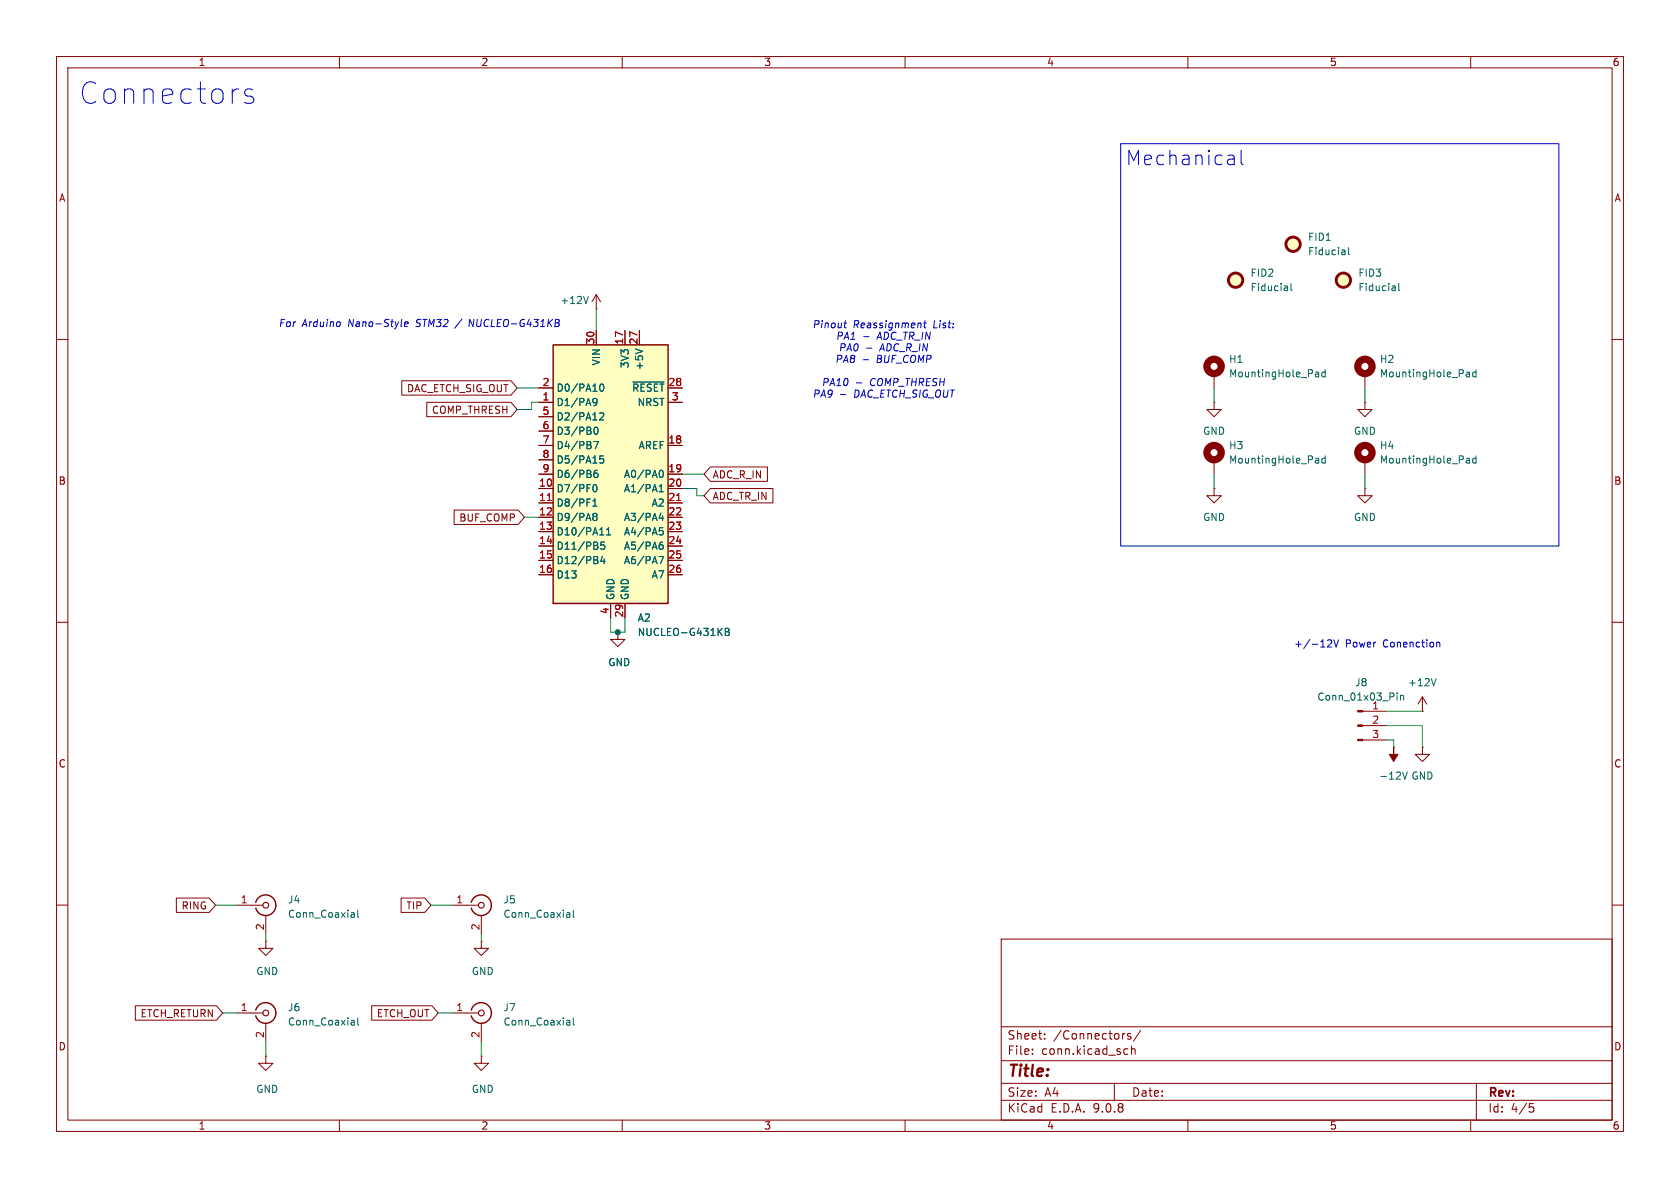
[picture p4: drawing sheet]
(kicad_sch
 (version 20250114)
 (generator "eeschema")
 (generator_version "9.0")
 (paper "A4")
 (lib_symbols
  (symbol "Connector:Conn_01x03_Pin"
   (pin_names
    (offset 1.016) (hide yes)) (exclude_from_sim no) (in_bom yes) (on_board yes)
   (property "Reference" "J" (at 0 5.08 0) (effects (font (size 1.27 1.27))))
   (property "Value" "Conn_01x03_Pin" (at 0 -5.08 0) (effects (font (size 1.27 1.27))))
   (property "Footprint" "" (at 0 0 0) (effects (font (size 1.27 1.27)) (hide yes)))
   (property "Datasheet" "~" (at 0 0 0) (effects (font (size 1.27 1.27)) (hide yes)))
   (property "Description" "Generic connector, single row, 01x03, script generated" (at 0 0 0) (effects (font (size 1.27 1.27)) (hide yes)))
   (property "ki_locked" "" (at 0 0 0) (effects (font (size 1.27 1.27))))
   (symbol "Conn_01x03_Pin_1_1"
    (rectangle (start 0.8636 2.667) (end 0 2.413) (stroke (width 0.1524) (type default)) (fill (type outline)))
    (rectangle (start 0.8636 0.127) (end 0 -0.127) (stroke (width 0.1524) (type default)) (fill (type outline)))
    (rectangle (start 0.8636 -2.413) (end 0 -2.667) (stroke (width 0.1524) (type default)) (fill (type outline)))
    (polyline (pts (xy 1.27 2.54) (xy 0.8636 2.54)) (stroke (width 0.1524) (type default)) (fill (type none)))
    (polyline (pts (xy 1.27 0) (xy 0.8636 0)) (stroke (width 0.1524) (type default)) (fill (type none)))
    (polyline (pts (xy 1.27 -2.54) (xy 0.8636 -2.54)) (stroke (width 0.1524) (type default)) (fill (type none)))
    (pin passive line (at 5.08 2.54 180) (length 3.81) (name "Pin_1" (effects (font (size 1.27 1.27)))) (number "1" (effects (font (size 1.27 1.27)))))
    (pin passive line (at 5.08 0 180) (length 3.81) (name "Pin_2" (effects (font (size 1.27 1.27)))) (number "2" (effects (font (size 1.27 1.27)))))
    (pin passive line (at 5.08 -2.54 180) (length 3.81) (name "Pin_3" (effects (font (size 1.27 1.27)))) (number "3" (effects (font (size 1.27 1.27))))))
   (embedded_fonts no))
  (symbol "Connector:Conn_Coaxial"
   (pin_names
    (offset 1.016) (hide yes)) (exclude_from_sim no) (in_bom yes) (on_board yes)
   (property "Reference" "J" (at 0.254 3.048 0) (effects (font (size 1.27 1.27))))
   (property "Value" "Conn_Coaxial" (at 2.921 0 90) (effects (font (size 1.27 1.27))))
   (property "Footprint" "" (at 0 0 0) (effects (font (size 1.27 1.27)) (hide yes)))
   (property "Datasheet" "~" (at 0 0 0) (effects (font (size 1.27 1.27)) (hide yes)))
   (property "Description" "coaxial connector (BNC, SMA, SMB, SMC, Cinch/RCA, LEMO, ...)" (at 0 0 0) (effects (font (size 1.27 1.27)) (hide yes)))
   (symbol "Conn_Coaxial_0_1"
    (polyline (pts (xy -2.54 0) (xy -0.508 0)) (stroke (width 0) (type default)) (fill (type none)))
    (arc (start 1.778 0) (mid 0.222 -1.8079) (end -1.778 -0.508) (stroke (width 0.254) (type default)) (fill (type none)))
    (arc (start -1.778 0.508) (mid 0.2221 1.8084) (end 1.778 0) (stroke (width 0.254) (type default)) (fill (type none)))
    (circle (center 0 0) (radius 0.508) (stroke (width 0.2032) (type default)) (fill (type none)))
    (polyline (pts (xy 0 -2.54) (xy 0 -1.778)) (stroke (width 0) (type default)) (fill (type none))))
   (symbol "Conn_Coaxial_1_1"
    (pin passive line (at -5.08 0 0) (length 2.54) (name "In" (effects (font (size 1.27 1.27)))) (number "1" (effects (font (size 1.27 1.27)))))
    (pin passive line (at 0 -5.08 90) (length 2.54) (name "Ext" (effects (font (size 1.27 1.27)))) (number "2" (effects (font (size 1.27 1.27))))))
   (embedded_fonts no))
  (symbol "MCU_Module:Arduino_Nano_v3.x" (exclude_from_sim no) (in_bom yes) (on_board yes)
   (property "Reference" "A2" (at 4.6833 -25.4 0) (effects (font (size 1.27 1.27)) (justify left)))
   (property "Value" "NUCLEO-G431KB" (at 4.6833 -27.94 0) (effects (font (size 1.27 1.27)) (justify left)))
   (property "Footprint" "Module:Arduino_Nano" (at 0 0 0) (effects (font (size 1.27 1.27)
    (italic yes)) (hide yes)))
   (property "Datasheet" "http://www.mouser.com/pdfdocs/Gravitech_Arduino_Nano3_0.pdf" (at 0 0 0) (effects (font (size 1.27 1.27)) (hide yes)))
   (property "Description" "Arduino Nano v3.x" (at 0 0 0) (effects (font (size 1.27 1.27)) (hide yes)))
   (symbol "Arduino_Nano_v3.x_0_1"
    (rectangle (start -10.16 22.86) (end 10.16 -22.86) (stroke (width 0.254) (type default)) (fill (type background))))
   (symbol "Arduino_Nano_v3.x_1_1"
    (pin bidirectional line (at -12.7 15.24 0) (length 2.54) (name "D0/PA10" (effects (font (size 1.27 1.27)))) (number "2" (effects (font (size 1.27 1.27)))))
    (pin bidirectional line (at -12.7 12.7 0) (length 2.54) (name "D1/PA9" (effects (font (size 1.27 1.27)))) (number "1" (effects (font (size 1.27 1.27)))))
    (pin bidirectional line (at -12.7 10.16 0) (length 2.54) (name "D2/PA12" (effects (font (size 1.27 1.27)))) (number "5" (effects (font (size 1.27 1.27)))))
    (pin bidirectional line (at -12.7 7.62 0) (length 2.54) (name "D3/PB0" (effects (font (size 1.27 1.27)))) (number "6" (effects (font (size 1.27 1.27)))))
    (pin bidirectional line (at -12.7 5.08 0) (length 2.54) (name "D4/PB7" (effects (font (size 1.27 1.27)))) (number "7" (effects (font (size 1.27 1.27)))))
    (pin bidirectional line (at -12.7 2.54 0) (length 2.54) (name "D5/PA15" (effects (font (size 1.27 1.27)))) (number "8" (effects (font (size 1.27 1.27)))))
    (pin bidirectional line (at -12.7 0 0) (length 2.54) (name "D6/PB6" (effects (font (size 1.27 1.27)))) (number "9" (effects (font (size 1.27 1.27)))))
    (pin bidirectional line (at -12.7 -2.54 0) (length 2.54) (name "D7/PF0" (effects (font (size 1.27 1.27)))) (number "10" (effects (font (size 1.27 1.27)))))
    (pin bidirectional line (at -12.7 -5.08 0) (length 2.54) (name "D8/PF1" (effects (font (size 1.27 1.27)))) (number "11" (effects (font (size 1.27 1.27)))))
    (pin bidirectional line (at -12.7 -7.62 0) (length 2.54) (name "D9/PA8" (effects (font (size 1.27 1.27)))) (number "12" (effects (font (size 1.27 1.27)))))
    (pin bidirectional line (at -12.7 -10.16 0) (length 2.54) (name "D10/PA11" (effects (font (size 1.27 1.27)))) (number "13" (effects (font (size 1.27 1.27)))))
    (pin bidirectional line (at -12.7 -12.7 0) (length 2.54) (name "D11/PB5" (effects (font (size 1.27 1.27)))) (number "14" (effects (font (size 1.27 1.27)))))
    (pin bidirectional line (at -12.7 -15.24 0) (length 2.54) (name "D12/PB4" (effects (font (size 1.27 1.27)))) (number "15" (effects (font (size 1.27 1.27)))))
    (pin bidirectional line (at -12.7 -17.78 0) (length 2.54) (name "D13" (effects (font (size 1.27 1.27)))) (number "16" (effects (font (size 1.27 1.27)))))
    (pin power_in line (at -2.54 25.4 270) (length 2.54) (name "VIN" (effects (font (size 1.27 1.27)))) (number "30" (effects (font (size 1.27 1.27)))))
    (pin power_in line (at 0 -25.4 90) (length 2.54) (name "GND" (effects (font (size 1.27 1.27)))) (number "4" (effects (font (size 1.27 1.27)))))
    (pin power_out line (at 2.54 25.4 270) (length 2.54) (name "3V3" (effects (font (size 1.27 1.27)))) (number "17" (effects (font (size 1.27 1.27)))))
    (pin power_in line (at 2.54 -25.4 90) (length 2.54) (name "GND" (effects (font (size 1.27 1.27)))) (number "29" (effects (font (size 1.27 1.27)))))
    (pin power_out line (at 5.08 25.4 270) (length 2.54) (name "+5V" (effects (font (size 1.27 1.27)))) (number "27" (effects (font (size 1.27 1.27)))))
    (pin input line (at 12.7 15.24 180) (length 2.54) (name "~{RESET}" (effects (font (size 1.27 1.27)))) (number "28" (effects (font (size 1.27 1.27)))))
    (pin input line (at 12.7 12.7 180) (length 2.54) (name "NRST" (effects (font (size 1.27 1.27)))) (number "3" (effects (font (size 1.27 1.27)))))
    (pin input line (at 12.7 5.08 180) (length 2.54) (name "AREF" (effects (font (size 1.27 1.27)))) (number "18" (effects (font (size 1.27 1.27)))))
    (pin bidirectional line (at 12.7 0 180) (length 2.54) (name "A0/PA0" (effects (font (size 1.27 1.27)))) (number "19" (effects (font (size 1.27 1.27)))))
    (pin bidirectional line (at 12.7 -2.54 180) (length 2.54) (name "A1/PA1" (effects (font (size 1.27 1.27)))) (number "20" (effects (font (size 1.27 1.27)))))
    (pin bidirectional line (at 12.7 -5.08 180) (length 2.54) (name "A2" (effects (font (size 1.27 1.27)))) (number "21" (effects (font (size 1.27 1.27)))))
    (pin bidirectional line (at 12.7 -7.62 180) (length 2.54) (name "A3/PA4" (effects (font (size 1.27 1.27)))) (number "22" (effects (font (size 1.27 1.27)))))
    (pin bidirectional line (at 12.7 -10.16 180) (length 2.54) (name "A4/PA5" (effects (font (size 1.27 1.27)))) (number "23" (effects (font (size 1.27 1.27)))))
    (pin bidirectional line (at 12.7 -12.7 180) (length 2.54) (name "A5/PA6" (effects (font (size 1.27 1.27)))) (number "24" (effects (font (size 1.27 1.27)))))
    (pin bidirectional line (at 12.7 -15.24 180) (length 2.54) (name "A6/PA7" (effects (font (size 1.27 1.27)))) (number "25" (effects (font (size 1.27 1.27)))))
    (pin bidirectional line (at 12.7 -17.78 180) (length 2.54) (name "A7" (effects (font (size 1.27 1.27)))) (number "26" (effects (font (size 1.27 1.27))))))
   (embedded_fonts no))
  (symbol "Mechanical:Fiducial" (exclude_from_sim no) (in_bom no) (on_board yes)
   (property "Reference" "FID" (at 0 5.08 0) (effects (font (size 1.27 1.27))))
   (property "Value" "Fiducial" (at 0 3.175 0) (effects (font (size 1.27 1.27))))
   (property "Footprint" "" (at 0 0 0) (effects (font (size 1.27 1.27)) (hide yes)))
   (property "Datasheet" "~" (at 0 0 0) (effects (font (size 1.27 1.27)) (hide yes)))
   (property "Description" "Fiducial Marker" (at 0 0 0) (effects (font (size 1.27 1.27)) (hide yes)))
   (symbol "Fiducial_0_1"
    (circle (center 0 0) (radius 1.27) (stroke (width 0.508) (type default)) (fill (type background))))
   (embedded_fonts no))
  (symbol "Mechanical:MountingHole_Pad"
   (pin_numbers (hide yes))
   (pin_names
    (offset 1.016) (hide yes)) (exclude_from_sim no) (in_bom no) (on_board yes)
   (property "Reference" "H" (at 0 6.35 0) (effects (font (size 1.27 1.27))))
   (property "Value" "MountingHole_Pad" (at 0 4.445 0) (effects (font (size 1.27 1.27))))
   (property "Footprint" "" (at 0 0 0) (effects (font (size 1.27 1.27)) (hide yes)))
   (property "Datasheet" "~" (at 0 0 0) (effects (font (size 1.27 1.27)) (hide yes)))
   (property "Description" "Mounting Hole with connection" (at 0 0 0) (effects (font (size 1.27 1.27)) (hide yes)))
   (symbol "MountingHole_Pad_0_1"
    (circle (center 0 1.27) (radius 1.27) (stroke (width 1.27) (type default)) (fill (type none))))
   (symbol "MountingHole_Pad_1_1"
    (pin input line (at 0 -2.54 90) (length 2.54) (name "1" (effects (font (size 1.27 1.27)))) (number "1" (effects (font (size 1.27 1.27))))))
   (embedded_fonts no))
  (symbol "power:+12V"
   (power)
   (pin_numbers (hide yes))
   (pin_names
    (offset 0) (hide yes)) (exclude_from_sim no) (in_bom yes) (on_board yes)
   (property "Reference" "#PWR" (at 0 -3.81 0) (effects (font (size 1.27 1.27)) (hide yes)))
   (property "Value" "+12V" (at 0 3.556 0) (effects (font (size 1.27 1.27))))
   (property "Footprint" "" (at 0 0 0) (effects (font (size 1.27 1.27)) (hide yes)))
   (property "Datasheet" "" (at 0 0 0) (effects (font (size 1.27 1.27)) (hide yes)))
   (property "Description" "Power symbol creates a global label with name \"+12V\"" (at 0 0 0) (effects (font (size 1.27 1.27)) (hide yes)))
   (symbol "+12V_0_1"
    (polyline (pts (xy -0.762 1.27) (xy 0 2.54)) (stroke (width 0) (type default)) (fill (type none)))
    (polyline (pts (xy 0 2.54) (xy 0.762 1.27)) (stroke (width 0) (type default)) (fill (type none)))
    (polyline (pts (xy 0 0) (xy 0 2.54)) (stroke (width 0) (type default)) (fill (type none))))
   (symbol "+12V_1_1"
    (pin power_in line (at 0 0 90) (length 0) (name "~" (effects (font (size 1.27 1.27)))) (number "1" (effects (font (size 1.27 1.27))))))
   (embedded_fonts no))
  (symbol "power:-12V"
   (power)
   (pin_numbers (hide yes))
   (pin_names
    (offset 0) (hide yes)) (exclude_from_sim no) (in_bom yes) (on_board yes)
   (property "Reference" "#PWR" (at 0 -3.81 0) (effects (font (size 1.27 1.27)) (hide yes)))
   (property "Value" "-12V" (at 0 3.556 0) (effects (font (size 1.27 1.27))))
   (property "Footprint" "" (at 0 0 0) (effects (font (size 1.27 1.27)) (hide yes)))
   (property "Datasheet" "" (at 0 0 0) (effects (font (size 1.27 1.27)) (hide yes)))
   (property "Description" "Power symbol creates a global label with name \"-12V\"" (at 0 0 0) (effects (font (size 1.27 1.27)) (hide yes)))
   (symbol "-12V_0_0"
    (pin power_in line (at 0 0 90) (length 0) (name "~" (effects (font (size 1.27 1.27)))) (number "1" (effects (font (size 1.27 1.27))))))
   (symbol "-12V_0_1"
    (polyline (pts (xy 0 0) (xy 0 1.27) (xy 0.762 1.27) (xy 0 2.54) (xy -0.762 1.27) (xy 0 1.27)) (stroke (width 0) (type default)) (fill (type outline))))
   (embedded_fonts no))
  (symbol "power:GND"
   (power)
   (pin_numbers (hide yes))
   (pin_names
    (offset 0) (hide yes)) (exclude_from_sim no) (in_bom yes) (on_board yes)
   (property "Reference" "#PWR" (at 0 -6.35 0) (effects (font (size 1.27 1.27)) (hide yes)))
   (property "Value" "GND" (at 0 -3.81 0) (effects (font (size 1.27 1.27))))
   (property "Footprint" "" (at 0 0 0) (effects (font (size 1.27 1.27)) (hide yes)))
   (property "Datasheet" "" (at 0 0 0) (effects (font (size 1.27 1.27)) (hide yes)))
   (property "Description" "Power symbol creates a global label with name \"GND\" , ground" (at 0 0 0) (effects (font (size 1.27 1.27)) (hide yes)))
   (symbol "GND_0_1"
    (polyline (pts (xy 0 0) (xy 0 -1.27) (xy 1.27 -1.27) (xy 0 -2.54) (xy -1.27 -1.27) (xy 0 -1.27)) (stroke (width 0) (type default)) (fill (type none))))
   (symbol "GND_1_1"
    (pin power_in line (at 0 0 270) (length 0) (name "~" (effects (font (size 1.27 1.27)))) (number "1" (effects (font (size 1.27 1.27))))))
   (embedded_fonts no)))
 (rectangle
  (start 198.12 25.4)
  (end 275.59 96.52)
  (stroke (width 0) (type default))
  (fill (type none)))
 (text "Connectors"
  (exclude_from_sim no)
  (at 29.718 16.764 0)
  (effects (font (size 3.81 3.81))))
 (text "+/-12V Power Conenction"
  (exclude_from_sim no)
  (at 241.808 114.046 0)
  (effects (font (size 1.27 1.27))))
 (text "Mechanical"
  (exclude_from_sim no)
  (at 209.55 28.194 0)
  (effects (font (size 2.54 2.54))))
 (text "Pinout Reassignment List:\nPA1 - ADC_TR_IN\nPA0 - ADC_R_IN\nPA8 - BUF_COMP\n\nPA10 - COMP_THRESH\nPA9 - DAC_ETCH_SIG_OUT"
  (exclude_from_sim no)
  (at 156.21 63.754 0)
  (effects (font (size 1.27 1.27)
    (italic yes))))
 (text "For Arduino Nano-Style STM32 / NUCLEO-G431KB"
  (exclude_from_sim no)
  (at 74.168 57.404 0)
  (effects (font (size 1.27 1.27)
    (italic yes))))
 (junction
  (at 109.22 111.76)
  (diameter 0)
  (color 0 0 0 0))
 (wire
  (pts (xy 91.44 68.58) (xy 95.25 68.58))
  (stroke (width 0) (type default)))
 (wire
  (pts (xy 123.19 87.63) (xy 123.19 86.36))
  (stroke (width 0) (type default)))
 (wire
  (pts (xy 246.38 132.08) (xy 246.38 130.81))
  (stroke (width 0) (type default)))
 (wire
  (pts (xy 76.2 160.02) (xy 80.01 160.02))
  (stroke (width 0) (type default)))
 (wire
  (pts (xy 214.63 83.82) (xy 214.63 86.36))
  (stroke (width 0) (type default)))
 (wire
  (pts (xy 85.09 184.15) (xy 85.09 186.69))
  (stroke (width 0) (type default)))
 (wire
  (pts (xy 110.49 109.22) (xy 110.49 111.76))
  (stroke (width 0) (type default)))
 (wire
  (pts (xy 93.98 72.39) (xy 93.98 71.12))
  (stroke (width 0) (type default)))
 (wire
  (pts (xy 107.95 109.22) (xy 107.95 111.76))
  (stroke (width 0) (type default)))
 (wire
  (pts (xy 251.46 128.27) (xy 245.11 128.27))
  (stroke (width 0) (type default)))
 (wire
  (pts (xy 92.71 91.44) (xy 95.25 91.44))
  (stroke (width 0) (type default)))
 (wire
  (pts (xy 85.09 165.1) (xy 85.09 166.37))
  (stroke (width 0) (type default)))
 (wire
  (pts (xy 241.3 83.82) (xy 241.3 86.36))
  (stroke (width 0) (type default)))
 (wire
  (pts (xy 120.65 83.82) (xy 124.46 83.82))
  (stroke (width 0) (type default)))
 (wire
  (pts (xy 245.11 125.73) (xy 251.46 125.73))
  (stroke (width 0) (type default)))
 (wire
  (pts (xy 214.63 68.58) (xy 214.63 71.12))
  (stroke (width 0) (type default)))
 (wire
  (pts (xy 123.19 86.36) (xy 120.65 86.36))
  (stroke (width 0) (type default)))
 (wire
  (pts (xy 251.46 132.08) (xy 251.46 128.27))
  (stroke (width 0) (type default)))
 (wire
  (pts (xy 107.95 111.76) (xy 109.22 111.76))
  (stroke (width 0) (type default)))
 (wire
  (pts (xy 105.41 54.61) (xy 105.41 58.42))
  (stroke (width 0) (type default)))
 (wire
  (pts (xy 110.49 111.76) (xy 109.22 111.76))
  (stroke (width 0) (type default)))
 (wire
  (pts (xy 93.98 71.12) (xy 95.25 71.12))
  (stroke (width 0) (type default)))
 (wire
  (pts (xy 124.46 87.63) (xy 123.19 87.63))
  (stroke (width 0) (type default)))
 (wire
  (pts (xy 38.1 160.02) (xy 41.91 160.02))
  (stroke (width 0) (type default)))
 (wire
  (pts (xy 46.99 165.1) (xy 46.99 166.37))
  (stroke (width 0) (type default)))
 (wire
  (pts (xy 91.44 72.39) (xy 93.98 72.39))
  (stroke (width 0) (type default)))
 (wire
  (pts (xy 46.99 184.15) (xy 46.99 186.69))
  (stroke (width 0) (type default)))
 (wire
  (pts (xy 77.47 179.07) (xy 80.01 179.07))
  (stroke (width 0) (type default)))
 (wire
  (pts (xy 241.3 68.58) (xy 241.3 71.12))
  (stroke (width 0) (type default)))
 (wire
  (pts (xy 39.37 179.07) (xy 41.91 179.07))
  (stroke (width 0) (type default)))
 (wire
  (pts (xy 246.38 130.81) (xy 245.11 130.81))
  (stroke (width 0) (type default)))
 (global_label "ADC_TR_IN"
  (shape input)
  (at 124.46 87.63 0)
  (fields_autoplaced yes)
  (effects (font (size 1.27 1.27)) (justify left))
  (property "Intersheetrefs" "${INTERSHEET_REFS}" (at 137.1819 87.63 0) (effects (font (size 1.27 1.27)) (justify left) (hide yes))))
 (global_label "ETCH_RETURN"
  (shape input)
  (at 39.37 179.07 180)
  (fields_autoplaced yes)
  (effects (font (size 1.27 1.27)) (justify right))
  (property "Intersheetrefs" "${INTERSHEET_REFS}" (at 23.3825 179.07 0) (effects (font (size 1.27 1.27)) (justify right) (hide yes))))
 (global_label "TIP"
  (shape input)
  (at 76.2 160.02 180)
  (fields_autoplaced yes)
  (effects (font (size 1.27 1.27)) (justify right))
  (property "Intersheetrefs" "${INTERSHEET_REFS}" (at 70.3724 160.02 0) (effects (font (size 1.27 1.27)) (justify right) (hide yes))))
 (global_label "ADC_R_IN"
  (shape input)
  (at 124.46 83.82 0)
  (fields_autoplaced yes)
  (effects (font (size 1.27 1.27)) (justify left))
  (property "Intersheetrefs" "${INTERSHEET_REFS}" (at 136.2143 83.82 0) (effects (font (size 1.27 1.27)) (justify left) (hide yes))))
 (global_label "BUF_COMP"
  (shape input)
  (at 92.71 91.44 180)
  (fields_autoplaced yes)
  (effects (font (size 1.27 1.27)) (justify right))
  (property "Intersheetrefs" "${INTERSHEET_REFS}" (at 79.7462 91.44 0) (effects (font (size 1.27 1.27)) (justify right) (hide yes))))
 (global_label "ETCH_OUT"
  (shape input)
  (at 77.47 179.07 180)
  (fields_autoplaced yes)
  (effects (font (size 1.27 1.27)) (justify right))
  (property "Intersheetrefs" "${INTERSHEET_REFS}" (at 65.1715 179.07 0) (effects (font (size 1.27 1.27)) (justify right) (hide yes))))
 (global_label "DAC_ETCH_SIG_OUT"
  (shape input)
  (at 91.44 68.58 180)
  (fields_autoplaced yes)
  (effects (font (size 1.27 1.27)) (justify right))
  (property "Intersheetrefs" "${INTERSHEET_REFS}" (at 70.4934 68.58 0) (effects (font (size 1.27 1.27)) (justify right) (hide yes))))
 (global_label "COMP_THRESH"
  (shape input)
  (at 91.44 72.39 180)
  (fields_autoplaced yes)
  (effects (font (size 1.27 1.27)) (justify right))
  (property "Intersheetrefs" "${INTERSHEET_REFS}" (at 74.9082 72.39 0) (effects (font (size 1.27 1.27)) (justify right) (hide yes))))
 (global_label "RING"
  (shape input)
  (at 38.1 160.02 180)
  (fields_autoplaced yes)
  (effects (font (size 1.27 1.27)) (justify right))
  (property "Intersheetrefs" "${INTERSHEET_REFS}" (at 30.6395 160.02 0) (effects (font (size 1.27 1.27)) (justify right) (hide yes))))
 (symbol
  (lib_id "Mechanical:Fiducial")
  (at 237.49 49.53 0)
  (unit 1)
  (exclude_from_sim no)
  (in_bom no)
  (on_board yes)
  (dnp no)
  (fields_autoplaced yes)
  (property "Reference" "FID3" (at 240.03 48.2599 0) (effects (font (size 1.27 1.27)) (justify left)))
  (property "Value" "Fiducial" (at 240.03 50.7999 0) (effects (font (size 1.27 1.27)) (justify left)))
  (property "Footprint" "Fiducial:Fiducial_0.5mm_Mask1mm" (at 237.49 49.53 0) (effects (font (size 1.27 1.27)) (hide yes)))
  (property "Datasheet" "~" (at 237.49 49.53 0) (effects (font (size 1.27 1.27)) (hide yes)))
  (property "Description" "Fiducial Marker" (at 237.49 49.53 0) (effects (font (size 1.27 1.27)) (hide yes))))
 (symbol
  (lib_id "Connector:Conn_Coaxial")
  (at 46.99 160.02 0)
  (unit 1)
  (exclude_from_sim no)
  (in_bom yes)
  (on_board yes)
  (dnp no)
  (fields_autoplaced yes)
  (property "Reference" "J4" (at 50.8 159.0431 0) (effects (font (size 1.27 1.27)) (justify left)))
  (property "Value" "Conn_Coaxial" (at 50.8 161.5831 0) (effects (font (size 1.27 1.27)) (justify left)))
  (property "Footprint" "r3:LINX_CONBNC002" (at 46.99 160.02 0) (effects (font (size 1.27 1.27)) (hide yes)))
  (property "Datasheet" "~" (at 46.99 160.02 0) (effects (font (size 1.27 1.27)) (hide yes)))
  (property "Description" "coaxial connector (BNC, SMA, SMB, SMC, Cinch/RCA, LEMO, ...)" (at 46.99 160.02 0) (effects (font (size 1.27 1.27)) (hide yes)))
  (pin "1")
  (pin "2"))
 (symbol
  (lib_id "MCU_Module:Arduino_Nano_v3.x")
  (at 107.95 83.82 0)
  (unit 1)
  (exclude_from_sim no)
  (in_bom yes)
  (on_board yes)
  (dnp no)
  (fields_autoplaced yes)
  (property "Reference" "A2" (at 112.6333 109.22 0) (effects (font (size 1.27 1.27)) (justify left)))
  (property "Value" "NUCLEO-G431KB" (at 112.6333 111.76 0) (effects (font (size 1.27 1.27)) (justify left)))
  (property "Footprint" "Module:Arduino_Nano" (at 107.95 83.82 0) (effects (font (size 1.27 1.27)
    (italic yes)) (hide yes)))
  (property "Datasheet" "http://www.mouser.com/pdfdocs/Gravitech_Arduino_Nano3_0.pdf" (at 107.95 83.82 0) (effects (font (size 1.27 1.27)) (hide yes)))
  (property "Description" "Arduino Nano v3.x" (at 107.95 83.82 0) (effects (font (size 1.27 1.27)) (hide yes)))
  (pin "2")
  (pin "13")
  (pin "14")
  (pin "11")
  (pin "6")
  (pin "4")
  (pin "18")
  (pin "16")
  (pin "21")
  (pin "24")
  (pin "19")
  (pin "30")
  (pin "17")
  (pin "23")
  (pin "25")
  (pin "7")
  (pin "8")
  (pin "9")
  (pin "22")
  (pin "15")
  (pin "27")
  (pin "10")
  (pin "1")
  (pin "26")
  (pin "29")
  (pin "12")
  (pin "28")
  (pin "3")
  (pin "20")
  (pin "5"))
 (symbol
  (lib_id "Mechanical:MountingHole_Pad")
  (at 241.3 66.04 0)
  (unit 1)
  (exclude_from_sim no)
  (in_bom no)
  (on_board yes)
  (dnp no)
  (fields_autoplaced yes)
  (property "Reference" "H2" (at 243.84 63.4999 0) (effects (font (size 1.27 1.27)) (justify left)))
  (property "Value" "MountingHole_Pad" (at 243.84 66.0399 0) (effects (font (size 1.27 1.27)) (justify left)))
  (property "Footprint" "MountingHole:MountingHole_4.3mm_M4_ISO14580_Pad_TopOnly" (at 241.3 66.04 0) (effects (font (size 1.27 1.27)) (hide yes)))
  (property "Datasheet" "~" (at 241.3 66.04 0) (effects (font (size 1.27 1.27)) (hide yes)))
  (property "Description" "Mounting Hole with connection" (at 241.3 66.04 0) (effects (font (size 1.27 1.27)) (hide yes)))
  (pin "1"))
 (symbol
  (lib_id "Connector:Conn_01x03_Pin")
  (at 240.03 128.27 0)
  (unit 1)
  (exclude_from_sim no)
  (in_bom yes)
  (on_board yes)
  (dnp no)
  (fields_autoplaced yes)
  (property "Reference" "J8" (at 240.665 120.65 0) (effects (font (size 1.27 1.27))))
  (property "Value" "Conn_01x03_Pin" (at 240.665 123.19 0) (effects (font (size 1.27 1.27))))
  (property "Footprint" "TerminalBlock_Phoenix:TerminalBlock_Phoenix_MKDS-1,5-3_1x03_P5.00mm_Horizontal" (at 240.03 128.27 0) (effects (font (size 1.27 1.27)) (hide yes)))
  (property "Datasheet" "~" (at 240.03 128.27 0) (effects (font (size 1.27 1.27)) (hide yes)))
  (property "Description" "Generic connector, single row, 01x03, script generated" (at 240.03 128.27 0) (effects (font (size 1.27 1.27)) (hide yes)))
  (pin "3")
  (pin "1")
  (pin "2"))
 (symbol
  (lib_id "power:GND")
  (at 109.22 111.76 0)
  (unit 1)
  (exclude_from_sim no)
  (in_bom yes)
  (on_board yes)
  (dnp no)
  (property "Reference" "#PWR053" (at 109.22 118.11 0) (effects (font (size 1.27 1.27)) (hide yes)))
  (property "Value" "GND" (at 109.474 117.094 0) (effects (font (size 1.27 1.27))))
  (property "Footprint" "" (at 109.22 111.76 0) (effects (font (size 1.27 1.27)) (hide yes)))
  (property "Datasheet" "" (at 109.22 111.76 0) (effects (font (size 1.27 1.27)) (hide yes)))
  (property "Description" "Power symbol creates a global label with name \"GND\" , ground" (at 109.22 111.76 0) (effects (font (size 1.27 1.27)) (hide yes)))
  (pin "1"))
 (symbol
  (lib_id "power:GND")
  (at 241.3 71.12 0)
  (unit 1)
  (exclude_from_sim no)
  (in_bom yes)
  (on_board yes)
  (dnp no)
  (fields_autoplaced yes)
  (property "Reference" "#PWR047" (at 241.3 77.47 0) (effects (font (size 1.27 1.27)) (hide yes)))
  (property "Value" "GND" (at 241.3 76.2 0) (effects (font (size 1.27 1.27))))
  (property "Footprint" "" (at 241.3 71.12 0) (effects (font (size 1.27 1.27)) (hide yes)))
  (property "Datasheet" "" (at 241.3 71.12 0) (effects (font (size 1.27 1.27)) (hide yes)))
  (property "Description" "Power symbol creates a global label with name \"GND\" , ground" (at 241.3 71.12 0) (effects (font (size 1.27 1.27)) (hide yes)))
  (pin "1"))
 (symbol
  (lib_id "Mechanical:MountingHole_Pad")
  (at 214.63 81.28 0)
  (unit 1)
  (exclude_from_sim no)
  (in_bom no)
  (on_board yes)
  (dnp no)
  (fields_autoplaced yes)
  (property "Reference" "H3" (at 217.17 78.7399 0) (effects (font (size 1.27 1.27)) (justify left)))
  (property "Value" "MountingHole_Pad" (at 217.17 81.2799 0) (effects (font (size 1.27 1.27)) (justify left)))
  (property "Footprint" "MountingHole:MountingHole_4.3mm_M4_ISO14580_Pad_TopOnly" (at 214.63 81.28 0) (effects (font (size 1.27 1.27)) (hide yes)))
  (property "Datasheet" "~" (at 214.63 81.28 0) (effects (font (size 1.27 1.27)) (hide yes)))
  (property "Description" "Mounting Hole with connection" (at 214.63 81.28 0) (effects (font (size 1.27 1.27)) (hide yes)))
  (pin "1"))
 (symbol
  (lib_id "power:GND")
  (at 46.99 166.37 0)
  (unit 1)
  (exclude_from_sim no)
  (in_bom yes)
  (on_board yes)
  (dnp no)
  (property "Reference" "#PWR074" (at 46.99 172.72 0) (effects (font (size 1.27 1.27)) (hide yes)))
  (property "Value" "GND" (at 47.244 171.704 0) (effects (font (size 1.27 1.27))))
  (property "Footprint" "" (at 46.99 166.37 0) (effects (font (size 1.27 1.27)) (hide yes)))
  (property "Datasheet" "" (at 46.99 166.37 0) (effects (font (size 1.27 1.27)) (hide yes)))
  (property "Description" "Power symbol creates a global label with name \"GND\" , ground" (at 46.99 166.37 0) (effects (font (size 1.27 1.27)) (hide yes)))
  (pin "1"))
 (symbol
  (lib_id "power:GND")
  (at 251.46 132.08 0)
  (unit 1)
  (exclude_from_sim no)
  (in_bom yes)
  (on_board yes)
  (dnp no)
  (fields_autoplaced yes)
  (property "Reference" "#PWR058" (at 251.46 138.43 0) (effects (font (size 1.27 1.27)) (hide yes)))
  (property "Value" "GND" (at 251.46 137.16 0) (effects (font (size 1.27 1.27))))
  (property "Footprint" "" (at 251.46 132.08 0) (effects (font (size 1.27 1.27)) (hide yes)))
  (property "Datasheet" "" (at 251.46 132.08 0) (effects (font (size 1.27 1.27)) (hide yes)))
  (property "Description" "Power symbol creates a global label with name \"GND\" , ground" (at 251.46 132.08 0) (effects (font (size 1.27 1.27)) (hide yes)))
  (pin "1"))
 (symbol
  (lib_id "power:GND")
  (at 214.63 86.36 0)
  (unit 1)
  (exclude_from_sim no)
  (in_bom yes)
  (on_board yes)
  (dnp no)
  (fields_autoplaced yes)
  (property "Reference" "#PWR048" (at 214.63 92.71 0) (effects (font (size 1.27 1.27)) (hide yes)))
  (property "Value" "GND" (at 214.63 91.44 0) (effects (font (size 1.27 1.27))))
  (property "Footprint" "" (at 214.63 86.36 0) (effects (font (size 1.27 1.27)) (hide yes)))
  (property "Datasheet" "" (at 214.63 86.36 0) (effects (font (size 1.27 1.27)) (hide yes)))
  (property "Description" "Power symbol creates a global label with name \"GND\" , ground" (at 214.63 86.36 0) (effects (font (size 1.27 1.27)) (hide yes)))
  (pin "1"))
 (symbol
  (lib_id "Connector:Conn_Coaxial")
  (at 85.09 179.07 0)
  (unit 1)
  (exclude_from_sim no)
  (in_bom yes)
  (on_board yes)
  (dnp no)
  (fields_autoplaced yes)
  (property "Reference" "J7" (at 88.9 178.0931 0) (effects (font (size 1.27 1.27)) (justify left)))
  (property "Value" "Conn_Coaxial" (at 88.9 180.6331 0) (effects (font (size 1.27 1.27)) (justify left)))
  (property "Footprint" "r3:LINX_CONBNC002" (at 85.09 179.07 0) (effects (font (size 1.27 1.27)) (hide yes)))
  (property "Datasheet" "~" (at 85.09 179.07 0) (effects (font (size 1.27 1.27)) (hide yes)))
  (property "Description" "coaxial connector (BNC, SMA, SMB, SMC, Cinch/RCA, LEMO, ...)" (at 85.09 179.07 0) (effects (font (size 1.27 1.27)) (hide yes)))
  (pin "1")
  (pin "2"))
 (symbol
  (lib_id "power:-12V")
  (at 246.38 132.08 180)
  (unit 1)
  (exclude_from_sim no)
  (in_bom yes)
  (on_board yes)
  (dnp no)
  (fields_autoplaced yes)
  (property "Reference" "#PWR060" (at 246.38 128.27 0) (effects (font (size 1.27 1.27)) (hide yes)))
  (property "Value" "-12V" (at 246.38 137.16 0) (effects (font (size 1.27 1.27))))
  (property "Footprint" "" (at 246.38 132.08 0) (effects (font (size 1.27 1.27)) (hide yes)))
  (property "Datasheet" "" (at 246.38 132.08 0) (effects (font (size 1.27 1.27)) (hide yes)))
  (property "Description" "Power symbol creates a global label with name \"-12V\"" (at 246.38 132.08 0) (effects (font (size 1.27 1.27)) (hide yes)))
  (pin "1"))
 (symbol
  (lib_id "Mechanical:MountingHole_Pad")
  (at 214.63 66.04 0)
  (unit 1)
  (exclude_from_sim no)
  (in_bom no)
  (on_board yes)
  (dnp no)
  (fields_autoplaced yes)
  (property "Reference" "H1" (at 217.17 63.4999 0) (effects (font (size 1.27 1.27)) (justify left)))
  (property "Value" "MountingHole_Pad" (at 217.17 66.0399 0) (effects (font (size 1.27 1.27)) (justify left)))
  (property "Footprint" "MountingHole:MountingHole_4.3mm_M4_ISO14580_Pad_TopOnly" (at 214.63 66.04 0) (effects (font (size 1.27 1.27)) (hide yes)))
  (property "Datasheet" "~" (at 214.63 66.04 0) (effects (font (size 1.27 1.27)) (hide yes)))
  (property "Description" "Mounting Hole with connection" (at 214.63 66.04 0) (effects (font (size 1.27 1.27)) (hide yes)))
  (pin "1"))
 (symbol
  (lib_id "Mechanical:Fiducial")
  (at 218.44 49.53 0)
  (unit 1)
  (exclude_from_sim no)
  (in_bom no)
  (on_board yes)
  (dnp no)
  (fields_autoplaced yes)
  (property "Reference" "FID2" (at 220.98 48.2599 0) (effects (font (size 1.27 1.27)) (justify left)))
  (property "Value" "Fiducial" (at 220.98 50.7999 0) (effects (font (size 1.27 1.27)) (justify left)))
  (property "Footprint" "Fiducial:Fiducial_0.5mm_Mask1mm" (at 218.44 49.53 0) (effects (font (size 1.27 1.27)) (hide yes)))
  (property "Datasheet" "~" (at 218.44 49.53 0) (effects (font (size 1.27 1.27)) (hide yes)))
  (property "Description" "Fiducial Marker" (at 218.44 49.53 0) (effects (font (size 1.27 1.27)) (hide yes))))
 (symbol
  (lib_id "Connector:Conn_Coaxial")
  (at 46.99 179.07 0)
  (unit 1)
  (exclude_from_sim no)
  (in_bom yes)
  (on_board yes)
  (dnp no)
  (fields_autoplaced yes)
  (property "Reference" "J6" (at 50.8 178.0931 0) (effects (font (size 1.27 1.27)) (justify left)))
  (property "Value" "Conn_Coaxial" (at 50.8 180.6331 0) (effects (font (size 1.27 1.27)) (justify left)))
  (property "Footprint" "r3:LINX_CONBNC002" (at 46.99 179.07 0) (effects (font (size 1.27 1.27)) (hide yes)))
  (property "Datasheet" "~" (at 46.99 179.07 0) (effects (font (size 1.27 1.27)) (hide yes)))
  (property "Description" "coaxial connector (BNC, SMA, SMB, SMC, Cinch/RCA, LEMO, ...)" (at 46.99 179.07 0) (effects (font (size 1.27 1.27)) (hide yes)))
  (pin "1")
  (pin "2"))
 (symbol
  (lib_id "Connector:Conn_Coaxial")
  (at 85.09 160.02 0)
  (unit 1)
  (exclude_from_sim no)
  (in_bom yes)
  (on_board yes)
  (dnp no)
  (fields_autoplaced yes)
  (property "Reference" "J5" (at 88.9 159.0431 0) (effects (font (size 1.27 1.27)) (justify left)))
  (property "Value" "Conn_Coaxial" (at 88.9 161.5831 0) (effects (font (size 1.27 1.27)) (justify left)))
  (property "Footprint" "r3:LINX_CONBNC002" (at 85.09 160.02 0) (effects (font (size 1.27 1.27)) (hide yes)))
  (property "Datasheet" "~" (at 85.09 160.02 0) (effects (font (size 1.27 1.27)) (hide yes)))
  (property "Description" "coaxial connector (BNC, SMA, SMB, SMC, Cinch/RCA, LEMO, ...)" (at 85.09 160.02 0) (effects (font (size 1.27 1.27)) (hide yes)))
  (pin "1")
  (pin "2"))
 (symbol
  (lib_id "power:+12V")
  (at 251.46 125.73 0)
  (unit 1)
  (exclude_from_sim no)
  (in_bom yes)
  (on_board yes)
  (dnp no)
  (fields_autoplaced yes)
  (property "Reference" "#PWR059" (at 251.46 129.54 0) (effects (font (size 1.27 1.27)) (hide yes)))
  (property "Value" "+12V" (at 251.46 120.65 0) (effects (font (size 1.27 1.27))))
  (property "Footprint" "" (at 251.46 125.73 0) (effects (font (size 1.27 1.27)) (hide yes)))
  (property "Datasheet" "" (at 251.46 125.73 0) (effects (font (size 1.27 1.27)) (hide yes)))
  (property "Description" "Power symbol creates a global label with name \"+12V\"" (at 251.46 125.73 0) (effects (font (size 1.27 1.27)) (hide yes)))
  (pin "1"))
 (symbol
  (lib_id "Mechanical:MountingHole_Pad")
  (at 241.3 81.28 0)
  (unit 1)
  (exclude_from_sim no)
  (in_bom no)
  (on_board yes)
  (dnp no)
  (fields_autoplaced yes)
  (property "Reference" "H4" (at 243.84 78.7399 0) (effects (font (size 1.27 1.27)) (justify left)))
  (property "Value" "MountingHole_Pad" (at 243.84 81.2799 0) (effects (font (size 1.27 1.27)) (justify left)))
  (property "Footprint" "MountingHole:MountingHole_4.3mm_M4_ISO14580_Pad_TopOnly" (at 241.3 81.28 0) (effects (font (size 1.27 1.27)) (hide yes)))
  (property "Datasheet" "~" (at 241.3 81.28 0) (effects (font (size 1.27 1.27)) (hide yes)))
  (property "Description" "Mounting Hole with connection" (at 241.3 81.28 0) (effects (font (size 1.27 1.27)) (hide yes)))
  (pin "1"))
 (symbol
  (lib_id "power:GND")
  (at 46.99 186.69 0)
  (unit 1)
  (exclude_from_sim no)
  (in_bom yes)
  (on_board yes)
  (dnp no)
  (property "Reference" "#PWR076" (at 46.99 193.04 0) (effects (font (size 1.27 1.27)) (hide yes)))
  (property "Value" "GND" (at 47.244 192.532 0) (effects (font (size 1.27 1.27))))
  (property "Footprint" "" (at 46.99 186.69 0) (effects (font (size 1.27 1.27)) (hide yes)))
  (property "Datasheet" "" (at 46.99 186.69 0) (effects (font (size 1.27 1.27)) (hide yes)))
  (property "Description" "Power symbol creates a global label with name \"GND\" , ground" (at 46.99 186.69 0) (effects (font (size 1.27 1.27)) (hide yes)))
  (pin "1"))
 (symbol
  (lib_id "power:GND")
  (at 241.3 86.36 0)
  (unit 1)
  (exclude_from_sim no)
  (in_bom yes)
  (on_board yes)
  (dnp no)
  (fields_autoplaced yes)
  (property "Reference" "#PWR049" (at 241.3 92.71 0) (effects (font (size 1.27 1.27)) (hide yes)))
  (property "Value" "GND" (at 241.3 91.44 0) (effects (font (size 1.27 1.27))))
  (property "Footprint" "" (at 241.3 86.36 0) (effects (font (size 1.27 1.27)) (hide yes)))
  (property "Datasheet" "" (at 241.3 86.36 0) (effects (font (size 1.27 1.27)) (hide yes)))
  (property "Description" "Power symbol creates a global label with name \"GND\" , ground" (at 241.3 86.36 0) (effects (font (size 1.27 1.27)) (hide yes)))
  (pin "1"))
 (symbol
  (lib_id "power:GND")
  (at 85.09 186.69 0)
  (unit 1)
  (exclude_from_sim no)
  (in_bom yes)
  (on_board yes)
  (dnp no)
  (property "Reference" "#PWR077" (at 85.09 193.04 0) (effects (font (size 1.27 1.27)) (hide yes)))
  (property "Value" "GND" (at 85.344 192.532 0) (effects (font (size 1.27 1.27))))
  (property "Footprint" "" (at 85.09 186.69 0) (effects (font (size 1.27 1.27)) (hide yes)))
  (property "Datasheet" "" (at 85.09 186.69 0) (effects (font (size 1.27 1.27)) (hide yes)))
  (property "Description" "Power symbol creates a global label with name \"GND\" , ground" (at 85.09 186.69 0) (effects (font (size 1.27 1.27)) (hide yes)))
  (pin "1"))
 (symbol
  (lib_id "power:GND")
  (at 214.63 71.12 0)
  (unit 1)
  (exclude_from_sim no)
  (in_bom yes)
  (on_board yes)
  (dnp no)
  (fields_autoplaced yes)
  (property "Reference" "#PWR046" (at 214.63 77.47 0) (effects (font (size 1.27 1.27)) (hide yes)))
  (property "Value" "GND" (at 214.63 76.2 0) (effects (font (size 1.27 1.27))))
  (property "Footprint" "" (at 214.63 71.12 0) (effects (font (size 1.27 1.27)) (hide yes)))
  (property "Datasheet" "" (at 214.63 71.12 0) (effects (font (size 1.27 1.27)) (hide yes)))
  (property "Description" "Power symbol creates a global label with name \"GND\" , ground" (at 214.63 71.12 0) (effects (font (size 1.27 1.27)) (hide yes)))
  (pin "1"))
 (symbol
  (lib_id "power:GND")
  (at 85.09 166.37 0)
  (unit 1)
  (exclude_from_sim no)
  (in_bom yes)
  (on_board yes)
  (dnp no)
  (property "Reference" "#PWR075" (at 85.09 172.72 0) (effects (font (size 1.27 1.27)) (hide yes)))
  (property "Value" "GND" (at 85.344 171.704 0) (effects (font (size 1.27 1.27))))
  (property "Footprint" "" (at 85.09 166.37 0) (effects (font (size 1.27 1.27)) (hide yes)))
  (property "Datasheet" "" (at 85.09 166.37 0) (effects (font (size 1.27 1.27)) (hide yes)))
  (property "Description" "Power symbol creates a global label with name \"GND\" , ground" (at 85.09 166.37 0) (effects (font (size 1.27 1.27)) (hide yes)))
  (pin "1"))
 (symbol
  (lib_id "Mechanical:Fiducial")
  (at 228.6 43.18 0)
  (unit 1)
  (exclude_from_sim no)
  (in_bom no)
  (on_board yes)
  (dnp no)
  (fields_autoplaced yes)
  (property "Reference" "FID1" (at 231.14 41.9099 0) (effects (font (size 1.27 1.27)) (justify left)))
  (property "Value" "Fiducial" (at 231.14 44.4499 0) (effects (font (size 1.27 1.27)) (justify left)))
  (property "Footprint" "Fiducial:Fiducial_0.5mm_Mask1mm" (at 228.6 43.18 0) (effects (font (size 1.27 1.27)) (hide yes)))
  (property "Datasheet" "~" (at 228.6 43.18 0) (effects (font (size 1.27 1.27)) (hide yes)))
  (property "Description" "Fiducial Marker" (at 228.6 43.18 0) (effects (font (size 1.27 1.27)) (hide yes))))
 (symbol
  (lib_id "power:+12V")
  (at 105.41 54.61 0)
  (unit 1)
  (exclude_from_sim no)
  (in_bom yes)
  (on_board yes)
  (dnp no)
  (property "Reference" "#PWR054" (at 105.41 58.42 0) (effects (font (size 1.27 1.27)) (hide yes)))
  (property "Value" "+12V" (at 101.6 53.086 0) (effects (font (size 1.27 1.27))))
  (property "Footprint" "" (at 105.41 54.61 0) (effects (font (size 1.27 1.27)) (hide yes)))
  (property "Datasheet" "" (at 105.41 54.61 0) (effects (font (size 1.27 1.27)) (hide yes)))
  (property "Description" "Power symbol creates a global label with name \"+12V\"" (at 105.41 54.61 0) (effects (font (size 1.27 1.27)) (hide yes)))
  (pin "1")))
